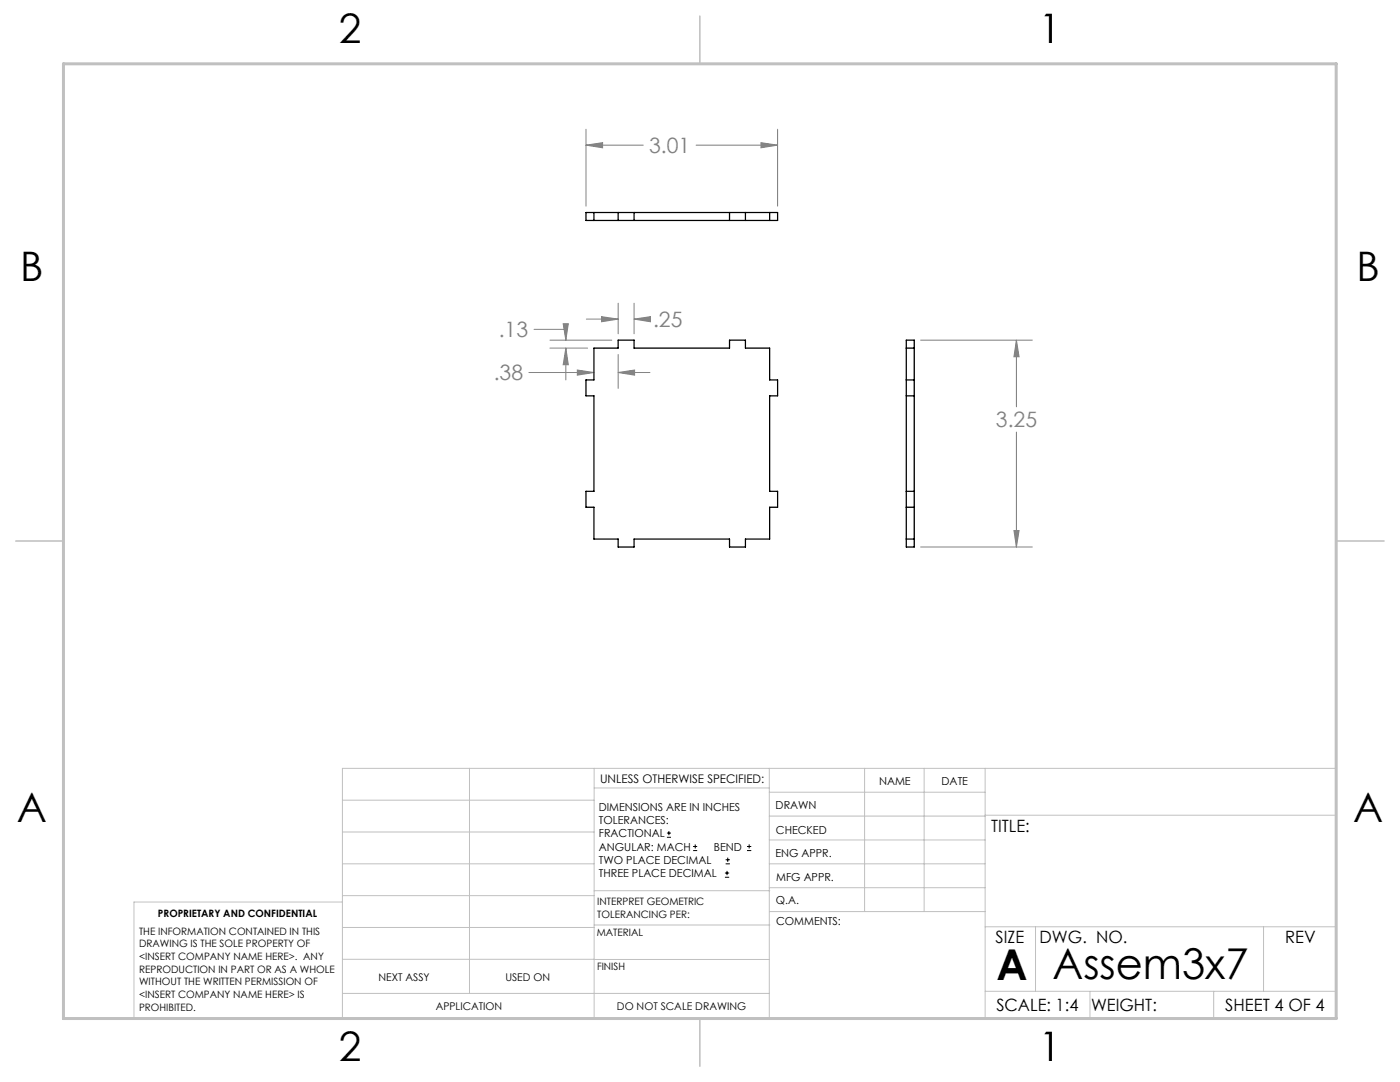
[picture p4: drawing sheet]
<svg xmlns="http://www.w3.org/2000/svg" width="279mm" height="216mm" viewBox="0 0 279 216" stroke-linecap="round" stroke-linejoin="round" font-family="sans-serif">
<g fill="none" stroke="#000" stroke-width=".2">
<path d="M133.1 167.1h.8M133.1 166.2h.8M133.5 165.8v.9M138.3 169.7h.8M138.3 168.9h.8M138.7 168.5v.8M144.7 175h.8M144.7 174.2h.8M144.8 172.4h.9M144.8 171.6h.9M145.1 173.8v.8M145.2 171.1v.9"/>
<path d="M149.1 169.7h.8M149.1 168.9h.8M149.5 168.5v.8"/>
</g>
<g fill="none" stroke="#808080" stroke-width=".2">
<path d="M116.9 29l3.4-.5v1zM116.9 25.8v15.3M116.9 29h11.5M138.9 29h16.3M151.9 28.5l3.3 .5-3.3 .5zM155.2 25.8v15.3M105.6 74.3h12.9M106.6 65.7h6.3v2.2M109.7 69.5h7.6M109.7 67.9h12.4M112.4 64.6h1l-.5 3.3zM112.9 69.5l.5 3.3h-1z"/>
<path d="M112.9 69.5v6.3M115.2 73.8l3.3 .5-3.3 .6zM117 63.7h6.4M120.1 63.2l3.3 .5-3.3 .5zM123.4 74.3l3.2-.5v1.1zM123.4 60.5v6.1M123.4 70.7v6.8M123.4 74.3h6.3M126.5 63.7l3.3-.5v1zM126.5 60.5v6.1M126.5 63.7h2.7M183.7 67.9h22.3"/>
<path d="M202.8 67.9l.6 3.3h-1zM202.8 67.9v13.3M202.8 86.2v22.9M183.7 109.1h22.3M202.4 105.9h1l-.6 3.2z"/>
</g>
<g fill="none" stroke="#c0c0c0" stroke-width=".2">
<path d="M68.3 159.7h50.3M93.7 153.3v44.9M118.6 153.3v49.9M118.6 157.2h34.9M153.5 153.3v49.9M153.5 158.1h43.1M172.5 153.3v28.6M184.4 153.3v28.6M196.6 153.3v49.9M68.3 180h-41.6v23.2h240v-49.9h-198.4v49.9M68.3 178.7h50.3M68.3 172.4h50.3"/>
<path d="M68.3 166h50.3M118.6 177.7h35M153.5 167.6h43.1M153.5 162.8h43.1M153.5 172.4h43.1M153.5 177.1h43.1M196.6 162.7h70.1M68.3 198.2h85.2M68.3 191.4l85.2 .1M68.3 185.1h50.3M118.6 184.6h35M153.6 181.9h43"/>
<path d="M196.6 197.8h70.1M196.6 184.9h70.1M206.7 184.9v12.9M217.5 197.8v5.4M242.2 197.8v5.4M252.2 184.9v12.9"/>
</g>
<path d="M139.7 3.2v9.5M3.1 107.9h9.6M266.7 107.9h9.5M139.7 203.2v9.6" fill="none" stroke="#c0c0c0" stroke-width=".3"/>
<path d="M12.7 12.7h254v190.5h-254z" fill="none" stroke="#c0c0c0" stroke-width=".6"/>
<path d="M120.1 63.2l3.3 .5-3.3 .5zM126.5 63.7l3.3-.5v1zM112.9 69.5l.5 3.3h-1zM112.4 64.6h1l-.5 3.3zM115.2 73.8l3.3 .5-3.3 .6zM123.4 74.3l3.2-.5v1.1zM116.9 29l3.4-.5v1zM151.9 28.5l3.3 .5-3.3 .5zM202.8 67.9l.6 3.3h-1zM202.4 105.9h1l-.6 3.2z" fill="#808080"/>
<g fill="none" stroke="#000" stroke-width=".25">
<path d="M116.9 42.4h38.3v1.6h-38.3zM118.5 42.4v1.6M123.4 42.4v1.6M126.5 42.4v1.6M145.6 42.4v1.6M148.8 42.4v1.6M153.6 42.4v1.6M118.5 69.5h4.9v-1.6h3.1v1.6h19.1v-1.6h3.2v1.6h4.8v6.3h1.6v3.2h-1.6v19h1.6v3.2h-1.6v6.4h-4.8v1.5h-3.2v-1.5h-19.1v1.5h-3.1v-1.5h-4.9v-6.4h-1.6v-3.2h1.6v-19h-1.6v-3.2h1.6zM180.9 75.8h1.6M180.9 69.5h1.6M180.9 67.9h1.6v41.2h-1.6zM180.9 79h1.6"/>
<path d="M180.9 98h1.6M180.9 101.2h1.6M180.9 107.6h1.6"/>
</g>
<g font-size="8.5">
<text x="198.9" y="195.5">A</text>
<text x="210.1" y="195.4">Assem3x7</text>
</g>
<g font-size="8.1">
<text x="67.6" y="8.5">2</text>
<text x="207.3" y="8.5">1</text>
<text x="4" y="56.2">B</text>
<text x="270.7" y="56.2">B</text>
<text x="3.3" y="164.1">A</text>
<text x="270" y="164.1">A</text>
<text x="67.6" y="211.7">2</text>
<text x="207.3" y="211.7">1</text>
</g>
<g font-size="4.2" fill="#808080">
<text x="129.6" y="30.6">3.01</text>
<text x="130.3" y="65.3">.25</text>
<text x="99.5" y="67.3">.13</text>
<text x="98.5" y="75.9">.38</text>
<text x="198.8" y="85.3">3.25</text>
</g>
<g font-size="3.4">
<text x="197.8" y="166">TITLE:</text>
<text x="198.7" y="188.1">SIZE</text>
<text x="207.5" y="188.1">DWG. NO.</text>
<text x="256.5" y="188.2">REV</text>
<text x="198.8" y="201.7">SCALE: 1:4</text>
<text x="217.7" y="201.8">WEIGHT:</text>
<text x="244.5" y="201.7">SHEET 4 OF 4</text>
</g>
<text font-size="2.4" x="119.8" y="156.2">UNLESS OTHERWISE SPECIFIED:</text>
<g font-size="2.2">
<text x="119.5" y="161.8">DIMENSIONS ARE IN INCHES</text>
<text x="154.8" y="161.4">DRAWN</text>
<text x="175.4" y="156.6">NAME</text>
<text x="187.9" y="156.7">DATE</text>
<text x="119.5" y="164.4">TOLERANCES:</text>
<text x="119.5" y="167.1">FRACTIONAL</text>
<text x="154.9" y="166.3">CHECKED</text>
<text x="119.5" y="169.7">ANGULAR: MACH</text>
<text x="119.5" y="172.4">TWO PLACE DECIMAL</text>
<text x="142.5" y="169.7">BEND</text>
<text x="154.8" y="171">ENG APPR.</text>
<text x="119.5" y="175">THREE PLACE DECIMAL</text>
<text x="154.9" y="175.7">MFG APPR.</text>
<text x="154.9" y="180.4">Q.A.</text>
<text x="154.9" y="184.6">COMMENTS:</text>
</g>
<g font-size="2.1">
<text x="75.5" y="195.7">NEXT ASSY</text>
<text x="100.9" y="195.7">USED ON</text>
<text x="86.9" y="201.5">APPLICATION</text>
<text x="123.1" y="201.6">DO NOT SCALE DRAWING</text>
</g>
<g font-size="2">
<text x="31.5" y="182.9">PROPRIETARY AND CONFIDENTIAL</text>
<text x="119.2" y="180.6">INTERPRET GEOMETRIC</text>
<text x="119.2" y="183.1">TOLERANCING PER:</text>
<text x="27.8" y="186.5">THE INFORMATION CONTAINED IN THIS</text>
<text x="27.8" y="189">DRAWING IS THE SOLE PROPERTY OF</text>
<text x="27.8" y="191.6">&lt;INSERT COMPANY NAME HERE&gt;. ANY</text>
<text x="119.1" y="186.7">MATERIAL</text>
<text x="27.8" y="194.1">REPRODUCTION IN PART OR AS A WHOLE</text>
<text x="27.8" y="196.6">WITHOUT THE WRITTEN PERMISSION OF</text>
<text x="119.1" y="193.5">FINISH</text>
<text x="27.8" y="199.1">&lt;INSERT COMPANY NAME HERE&gt; IS</text>
<text x="27.8" y="201.7">PROHIBITED.</text>
</g>
</svg>
